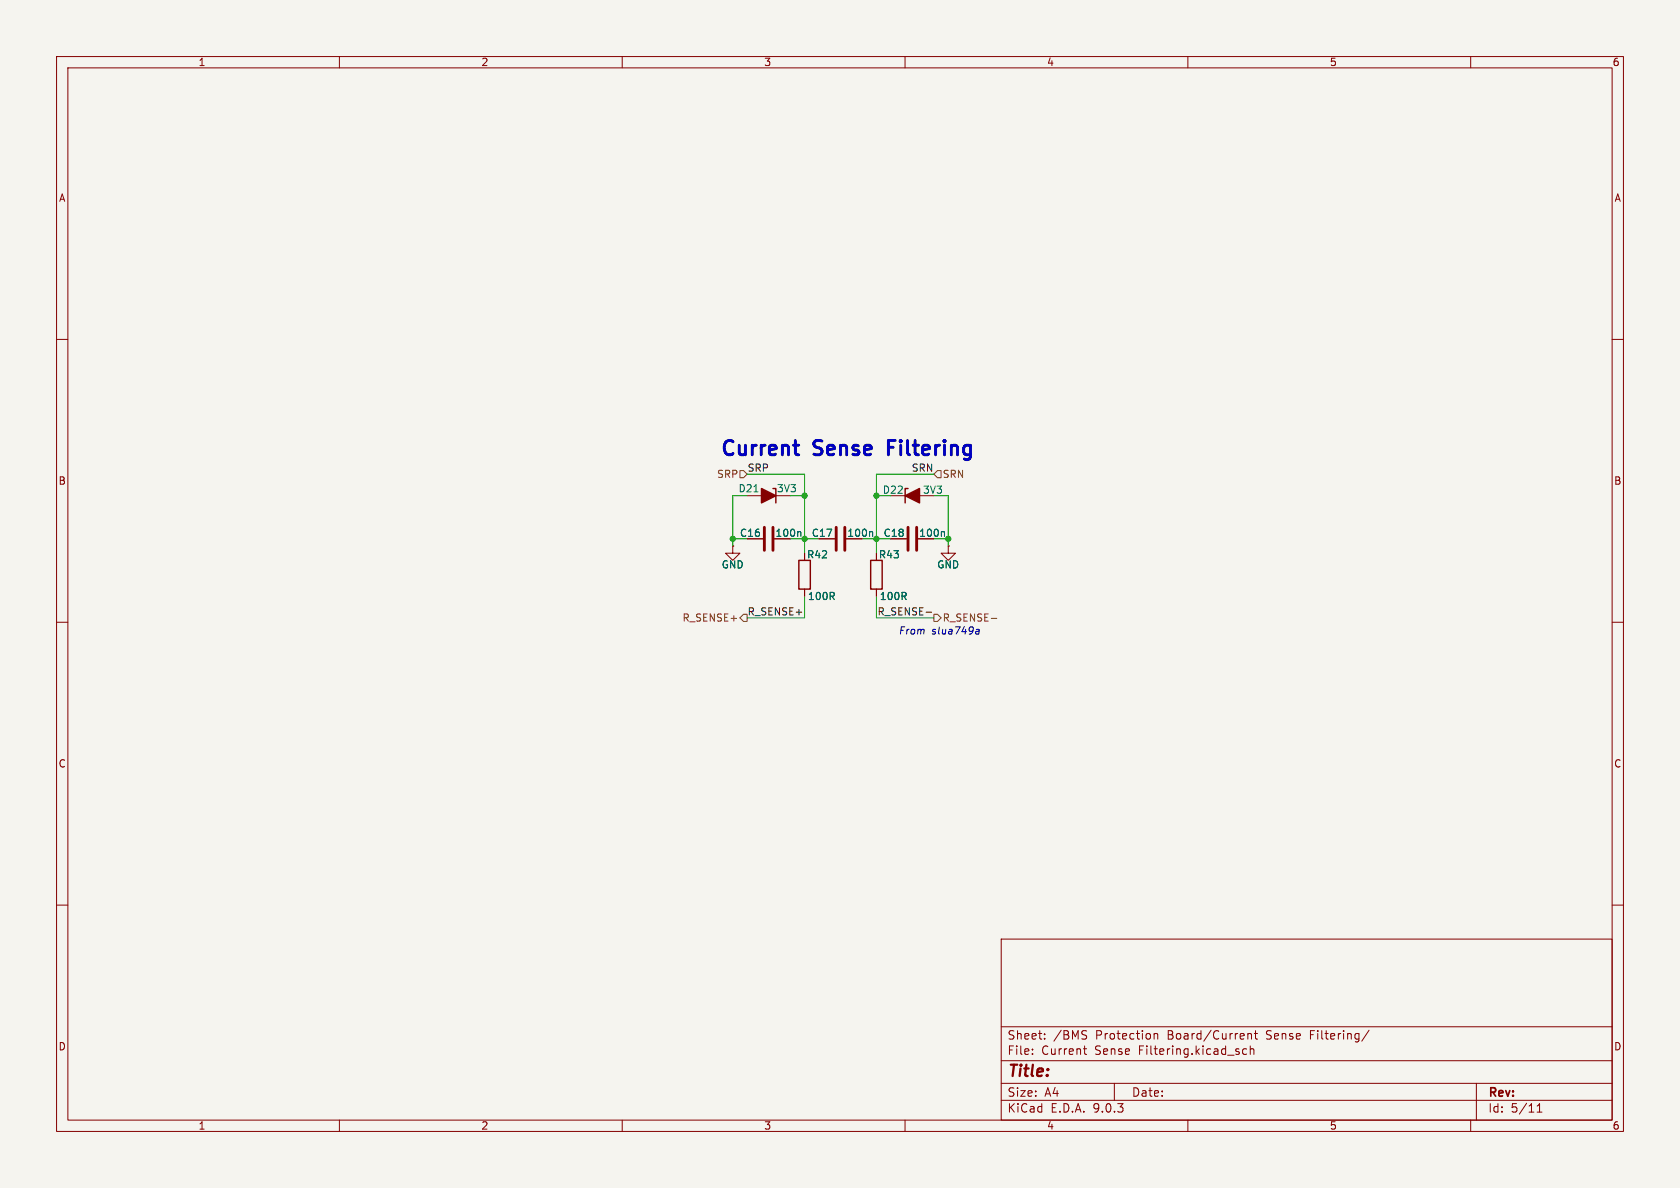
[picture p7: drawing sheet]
<svg xmlns="http://www.w3.org/2000/svg" width="297mm" height="210mm" viewBox="0 0 297 210" stroke-linecap="round" stroke-linejoin="round" font-family="sans-serif">
<path d="M0 0h297v210h-297z" fill="#f5f4ef" stroke="#f5f4ef" stroke-width=".18"/>
<g fill="none" stroke="#840000" stroke-width=".18">
<path d="M10 10h277v190h-277zM12 12h273v186h-273zM60 10v2M110 10v2M160 10v2M210 10v2M260 10v2M10 60h2M285 60h2M129.5 96.5v1.3h1.3l-1.3 1.3-1.2-1.3h1.2M129.5 96.5h.1M132.1 95.3h2.8"/>
<path d="M132.1 87.6h5.1M144.8 95.3h2.8M157.5 95.3h2.8M157.5 87.6h5.1M167.6 96.5v1.3h1.3l-1.3 1.3-1.2-1.3h1.2M167.6 96.5h.1M10 110h2M142.2 104.1v1.3M154.9 104.1v1.3M285 110h2M10 160h2M177 166h108v32h-108z"/>
<path d="M285 160h2M60 198v2M110 198v2M160 198v2M177 194.5h108M177 191.5h108M177 187.5h108M177 181.5h108M182.5 186.3v.1M182.5 185.5v.1M184.7 183.6v.1M184.7 182.8v.1"/>
<path d="M191.5 185.4h.6M191.7 184.9v1.3l.4 .2M191.9 182.2l.2 .1M192 183.1l.1 .2-.1 .3M197 191.5v3M204 182.7v1M204 182.8l.2-.1 .4 .1 .1 .9M210 198v2M220.4 185.5l-.4-.1-.3 .3v.4l.1 .2h.6M220.6 182.8l.2-.1 .4 .1v.9M220.6 182.7v1M221 185.5l.2-.1 .4 .1 .1 .9"/>
<path d="M221 184.9v1.5M221.7 182.7h.6M222 182.2v1.3l.3 .2M242 182.1l-1.3 2M260 198v2M261 191.5v6.5M271.7 196.6h.9M271.7 195.5l.5-.4v1.5"/>
</g>
<path d="M135.1 93.2v4.1M136.7 93.2v4.1M147.8 93.2v4.1M149.4 93.2v4.1M160.5 93.2v4.1M162.1 93.2v4.1" fill="none" stroke="#840000" stroke-width=".51"/>
<path d="M133.3 86.9h.7M141.4 94l.2 .1v.7M154.1 94l.2 .1v.7M166.8 94l.2 .1v.7" fill="none" stroke="#006464" stroke-width=".18"/>
<path d="M136.7 86.4h.5v2.5M141.2 99.1h2.1v5h-2.1zM153.9 99.1h2.1v5h-2.1zM160.5 86.4h-.5v2.5" fill="none" stroke="#840000" stroke-width=".25"/>
<g fill="#840000" stroke="#840000" stroke-width=".25">
<path d="M134.6 86.4l2.6 1.2-2.6 1.3z"/>
<path d="M160 87.6l2.6-1.2v2.5z"/>
</g>
<path d="M130.8 83.2h.6l.7 .6-.7 .7h-.6zM165.7 83.2h.7v1.3h-.7l-.6-.7zM131.4 108.6h.7v1.3h-.7l-.6-.7zM165.1 108.6h.6l.7 .6-.7 .7h-.6zM175.2 109.3h1" fill="none" stroke="#725600" stroke-width=".18"/>
<path d="M163.7 108.2h1" fill="none" stroke="#0f0f0f" stroke-width=".18"/>
<path d="M129.5 95.3h2.6M132.1 83.8h10.1v14M132.1 87.6h-2.6v8.9M139.7 95.3h5.1M139.7 87.6h2.5M152.4 95.3h5.1M154.9 87.6h2.6M165.1 95.3h2.5M165.1 83.8h-10.2v14M165.1 87.6h2.5v8.9M142.2 105.4v3.8h-10.1M154.9 105.4v3.8h10.2" fill="none" stroke="#009600" stroke-width=".18"/>
<path d="M140.2 78.7h1M140.7 80.3l.5 .1" fill="none" stroke="#0000c2" stroke-width=".51"/>
<path d="M172.5 111.9l.1 .2 .4-.1M172.6 111.3h.5l-.1 .8M173.1 111.5l-.4 .1-.2 .2" fill="none" stroke="#0000c2" stroke-width=".18"/>
<g fill="#009600" stroke="#009600" stroke-width=".18">
<circle cx="167.6" cy="95.3" r=".46"/>
<circle cx="142.2" cy="87.6" r=".46"/>
<circle cx="142.2" cy="95.3" r=".46"/>
<circle cx="154.9" cy="95.3" r=".46"/>
<circle cx="154.9" cy="87.6" r=".46"/>
<circle cx="129.5" cy="95.3" r=".46"/>
</g>
<g font-size="3.5" fill="#0000c2">
<text x="127" y="81.3">Current</text>
<text x="143.9" y="81.3">Sense</text>
<text x="158" y="81.3">Filtering</text>
</g>
<text font-size="2.8" fill="#840000" x="178" y="190.9">Title:</text>
<g font-size="2.1" fill="#840000">
<text x="178" y="184">Sheet:</text>
<text x="186.2" y="184">/BMS</text>
<text x="193.7" y="184">Protection</text>
<text x="206.5" y="184">Board/Current</text>
<text x="224.1" y="184">Sense</text>
<text x="232" y="184">Filtering/</text>
<text x="178" y="186.7">File:</text>
<text x="184.1" y="186.7">Current</text>
<text x="193.6" y="186.7">Sense</text>
<text x="201.5" y="186.7">Filtering.kicad_sch</text>
<text x="178" y="196.9">KiCad</text>
<text x="178" y="194.1">Size:</text>
<text x="184.7" y="194.1">A4</text>
<text x="185.7" y="196.9">E.D.A.</text>
<text x="193.3" y="196.9">9.0.3</text>
<text x="200" y="194.1">Date:</text>
<text x="263" y="194.3">Rev:</text>
<text x="263" y="196.9">Id:</text>
<text x="267.1" y="196.9">5/11</text>
</g>
<g font-size="1.8" fill="#840000">
<text x="35" y="11.9">1</text>
<text x="85" y="11.9">2</text>
<text x="135" y="11.9">3</text>
<text x="185" y="11.9">4</text>
<text x="235" y="11.9">5</text>
<text x="285" y="11.9">6</text>
<text x="10.3" y="35.9">A</text>
<text x="285.3" y="35.9">A</text>
<text x="10.3" y="85.9">B</text>
<text x="285.3" y="85.9">B</text>
<text x="137" y="95.1">100n</text>
<text x="149.7" y="95.1">100n</text>
<text x="162.4" y="95.1">100n</text>
<text x="142.6" y="98.9">R42</text>
<text x="155.3" y="98.9">R43</text>
<text x="10.3" y="135.9">C</text>
<text x="285.3" y="135.9">C</text>
<text x="10.3" y="185.9">D</text>
<text x="285.3" y="185.9">D</text>
<text x="35" y="199.9">1</text>
<text x="85" y="199.9">2</text>
<text x="135" y="199.9">3</text>
<text x="185" y="199.9">4</text>
<text x="235" y="199.9">5</text>
<text x="285" y="199.9">6</text>
</g>
<g font-size="1.8" fill="#0f0f0f">
<text x="132.1" y="83.5">SRP</text>
<text x="161.1" y="83.5">SRN</text>
<text x="132.1" y="108.9">R_SENSE+</text>
<text x="155" y="108.9">R_SENSE-</text>
</g>
<g font-size="1.8" fill="#725600">
<text x="126.7" y="84.7">SRP</text>
<text x="166.6" y="84.7">SRN</text>
<text x="120.6" y="110.1">R_SENSE+</text>
<text x="166.6" y="110.1">R_SENSE-</text>
</g>
<g font-size="1.8" fill="#006464">
<text x="130.5" y="87.2">D21</text>
<text x="137.2" y="87.2">3V3</text>
<text x="156" y="87.5">D22</text>
<text x="163.1" y="87.5">3V3</text>
<text x="130.7" y="95.1">C16</text>
<text x="143.4" y="95.1">C17</text>
<text x="156.1" y="95.1">C18</text>
<text x="127.5" y="100.7">GND</text>
<text x="165.6" y="100.7">GND</text>
<text x="142.7" y="106.3">100R</text>
<text x="155.4" y="106.3">100R</text>
</g>
<g font-size="1.8" fill="#0000c2">
<text x="158.8" y="112.4">From</text>
<text x="164.7" y="112.4">slua749a</text>
</g>
</svg>
